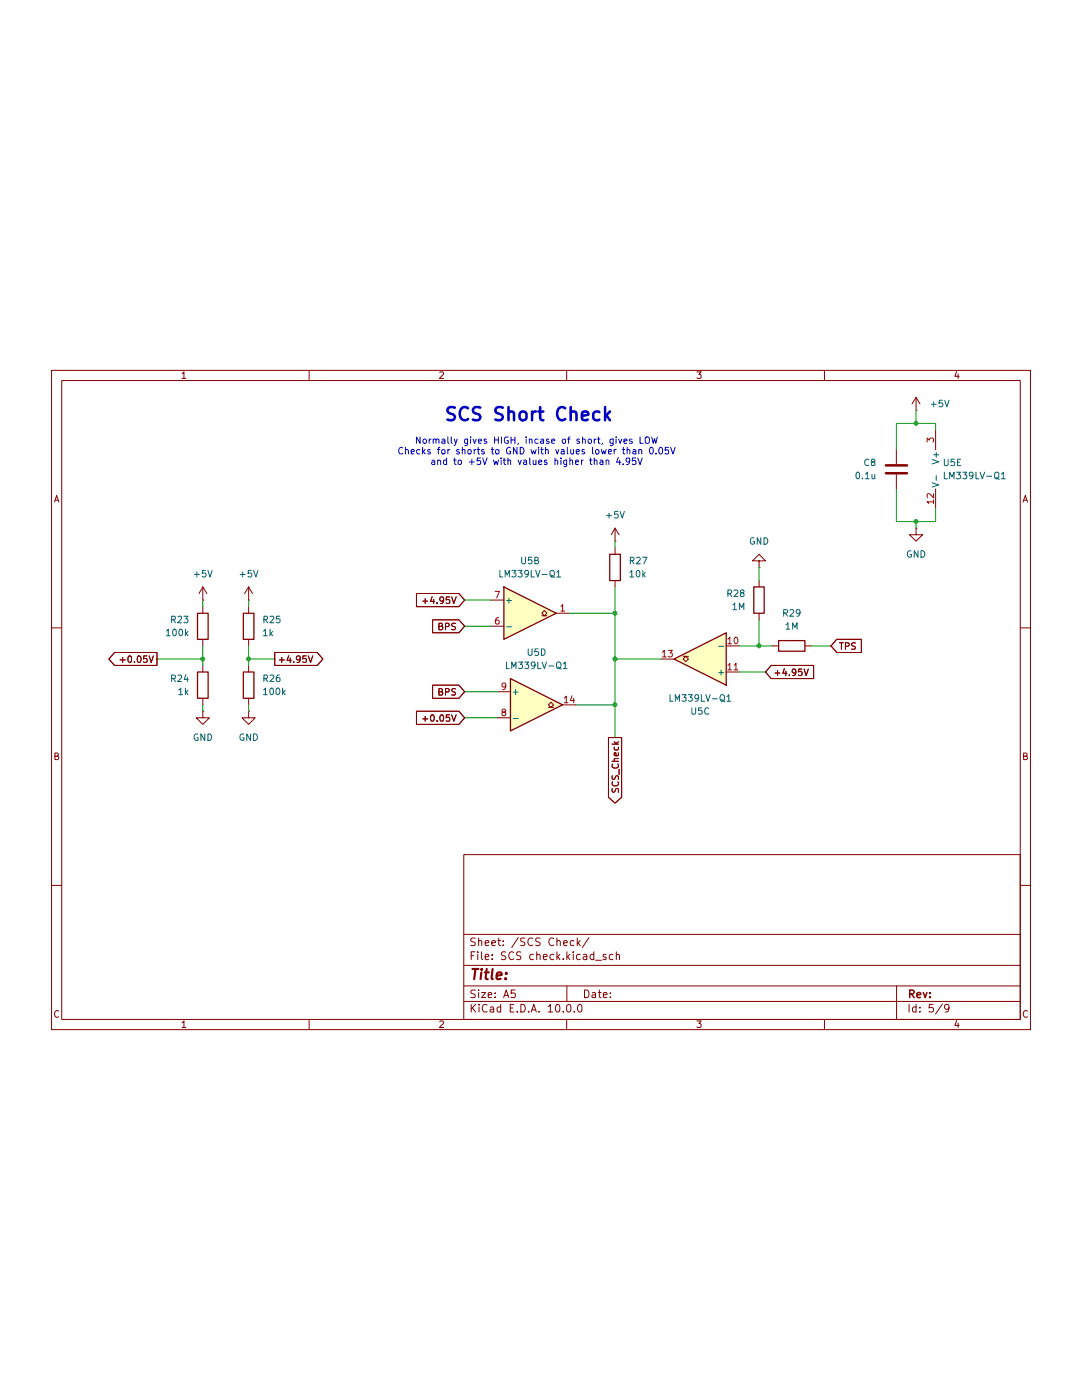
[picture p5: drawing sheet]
(kicad_sch
 (version 20260306)
 (generator "eeschema")
 (generator_version "10.0")
 (paper "A5")
 (lib_symbols
  (symbol "Comparator:LM339"
   (pin_names
    (offset 0.127)) (exclude_from_sim no) (in_bom yes) (on_board yes)
   (in_pos_files yes)
   (duplicate_pin_numbers_are_jumpers no)
   (property "Reference" "U" (at 0 5.08 0) (show_name no) (do_not_autoplace no) (effects (font (size 1.27 1.27)) (justify left)))
   (property "Value" "LM339" (at 0 -5.08 0) (show_name no) (do_not_autoplace no) (effects (font (size 1.27 1.27)) (justify left)))
   (property "Footprint" "" (at -1.27 2.54 0) (show_name no) (do_not_autoplace no) (hide yes) (effects (font (size 1.27 1.27))))
   (property "Datasheet" "https://www.st.com/resource/en/datasheet/lm139.pdf" (at 1.27 5.08 0) (show_name no) (do_not_autoplace no) (hide yes) (effects (font (size 1.27 1.27))))
   (property "Description" "Quad Differential Comparators, SOIC-14/TSSOP-14" (at 0 0 0) (show_name no) (do_not_autoplace no) (hide yes) (effects (font (size 1.27 1.27))))
   (property "ki_locked" "" (at 0 0 0) (show_name no) (do_not_autoplace no) (effects (font (size 1.27 1.27))))
   (symbol "LM339_1_1"
    (polyline (pts (xy -5.08 5.08) (xy 5.08 0) (xy -5.08 -5.08) (xy -5.08 5.08)) (stroke (width 0.254) (type default)) (fill (type background)))
    (polyline (pts (xy 3.302 -0.508) (xy 2.794 -0.508) (xy 3.302 0) (xy 2.794 0.508) (xy 2.286 0) (xy 2.794 -0.508) (xy 2.286 -0.508)) (stroke (width 0.127) (type default)) (fill (type none)))
    (pin open_collector line (at 7.62 0 180) (length 2.54) (name "" (effects (font (size 1.27 1.27)))) (number "2" (effects (font (size 1.27 1.27)))))
    (pin input line (at -7.62 -2.54 0) (length 2.54) (name "-" (effects (font (size 1.27 1.27)))) (number "4" (effects (font (size 1.27 1.27)))))
    (pin input line (at -7.62 2.54 0) (length 2.54) (name "+" (effects (font (size 1.27 1.27)))) (number "5" (effects (font (size 1.27 1.27))))))
   (symbol "LM339_2_1"
    (polyline (pts (xy -5.08 5.08) (xy 5.08 0) (xy -5.08 -5.08) (xy -5.08 5.08)) (stroke (width 0.254) (type default)) (fill (type background)))
    (polyline (pts (xy 3.302 -0.508) (xy 2.794 -0.508) (xy 3.302 0) (xy 2.794 0.508) (xy 2.286 0) (xy 2.794 -0.508) (xy 2.286 -0.508)) (stroke (width 0.127) (type default)) (fill (type none)))
    (pin open_collector line (at 7.62 0 180) (length 2.54) (name "" (effects (font (size 1.27 1.27)))) (number "1" (effects (font (size 1.27 1.27)))))
    (pin input line (at -7.62 -2.54 0) (length 2.54) (name "-" (effects (font (size 1.27 1.27)))) (number "6" (effects (font (size 1.27 1.27)))))
    (pin input line (at -7.62 2.54 0) (length 2.54) (name "+" (effects (font (size 1.27 1.27)))) (number "7" (effects (font (size 1.27 1.27))))))
   (symbol "LM339_3_1"
    (polyline (pts (xy -5.08 5.08) (xy 5.08 0) (xy -5.08 -5.08) (xy -5.08 5.08)) (stroke (width 0.254) (type default)) (fill (type background)))
    (polyline (pts (xy 3.302 -0.508) (xy 2.794 -0.508) (xy 3.302 0) (xy 2.794 0.508) (xy 2.286 0) (xy 2.794 -0.508) (xy 2.286 -0.508)) (stroke (width 0.127) (type default)) (fill (type none)))
    (pin input line (at -7.62 -2.54 0) (length 2.54) (name "-" (effects (font (size 1.27 1.27)))) (number "10" (effects (font (size 1.27 1.27)))))
    (pin input line (at -7.62 2.54 0) (length 2.54) (name "+" (effects (font (size 1.27 1.27)))) (number "11" (effects (font (size 1.27 1.27)))))
    (pin open_collector line (at 7.62 0 180) (length 2.54) (name "" (effects (font (size 1.27 1.27)))) (number "13" (effects (font (size 1.27 1.27))))))
   (symbol "LM339_4_1"
    (polyline (pts (xy -5.08 5.08) (xy 5.08 0) (xy -5.08 -5.08) (xy -5.08 5.08)) (stroke (width 0.254) (type default)) (fill (type background)))
    (polyline (pts (xy 3.302 -0.508) (xy 2.794 -0.508) (xy 3.302 0) (xy 2.794 0.508) (xy 2.286 0) (xy 2.794 -0.508) (xy 2.286 -0.508)) (stroke (width 0.127) (type default)) (fill (type none)))
    (pin input line (at -7.62 -2.54 0) (length 2.54) (name "-" (effects (font (size 1.27 1.27)))) (number "8" (effects (font (size 1.27 1.27)))))
    (pin input line (at -7.62 2.54 0) (length 2.54) (name "+" (effects (font (size 1.27 1.27)))) (number "9" (effects (font (size 1.27 1.27)))))
    (pin open_collector line (at 7.62 0 180) (length 2.54) (name "" (effects (font (size 1.27 1.27)))) (number "14" (effects (font (size 1.27 1.27))))))
   (symbol "LM339_5_1"
    (pin power_in line (at -2.54 7.62 270) (length 3.81) (name "V+" (effects (font (size 1.27 1.27)))) (number "3" (effects (font (size 1.27 1.27)))))
    (pin power_in line (at -2.54 -7.62 90) (length 3.81) (name "V-" (effects (font (size 1.27 1.27)))) (number "12" (effects (font (size 1.27 1.27))))))
   (embedded_fonts no))
  (symbol "Device:C"
   (pin_numbers (hide yes))
   (pin_names
    (offset 0.254)) (exclude_from_sim no) (in_bom yes) (on_board yes)
   (in_pos_files yes)
   (duplicate_pin_numbers_are_jumpers no)
   (property "Reference" "C" (at 0.635 2.54 0) (show_name no) (do_not_autoplace no) (effects (font (size 1.27 1.27)) (justify left)))
   (property "Value" "C" (at 0.635 -2.54 0) (show_name no) (do_not_autoplace no) (effects (font (size 1.27 1.27)) (justify left)))
   (property "Footprint" "" (at 0.9652 -3.81 0) (show_name no) (do_not_autoplace no) (hide yes) (effects (font (size 1.27 1.27))))
   (property "Datasheet" "" (at 0 0 0) (show_name no) (do_not_autoplace no) (hide yes) (effects (font (size 1.27 1.27))))
   (property "Description" "Unpolarized capacitor" (at 0 0 0) (show_name no) (do_not_autoplace no) (hide yes) (effects (font (size 1.27 1.27))))
   (symbol "C_0_1"
    (polyline (pts (xy -2.032 0.762) (xy 2.032 0.762)) (stroke (width 0.508) (type default)) (fill (type none)))
    (polyline (pts (xy -2.032 -0.762) (xy 2.032 -0.762)) (stroke (width 0.508) (type default)) (fill (type none))))
   (symbol "C_1_1"
    (pin passive line (at 0 3.81 270) (length 2.794) (name "" (effects (font (size 1.27 1.27)))) (number "1" (effects (font (size 1.27 1.27)))))
    (pin passive line (at 0 -3.81 90) (length 2.794) (name "" (effects (font (size 1.27 1.27)))) (number "2" (effects (font (size 1.27 1.27))))))
   (embedded_fonts no))
  (symbol "Device:R"
   (pin_numbers (hide yes))
   (pin_names
    (offset 0)) (exclude_from_sim no) (in_bom yes) (on_board yes)
   (in_pos_files yes)
   (duplicate_pin_numbers_are_jumpers no)
   (property "Reference" "R" (at 2.032 0 90) (show_name no) (do_not_autoplace no) (effects (font (size 1.27 1.27))))
   (property "Value" "R" (at 0 0 90) (show_name no) (do_not_autoplace no) (effects (font (size 1.27 1.27))))
   (property "Footprint" "" (at -1.778 0 90) (show_name no) (do_not_autoplace no) (hide yes) (effects (font (size 1.27 1.27))))
   (property "Datasheet" "" (at 0 0 0) (show_name no) (do_not_autoplace no) (hide yes) (effects (font (size 1.27 1.27))))
   (property "Description" "Resistor" (at 0 0 0) (show_name no) (do_not_autoplace no) (hide yes) (effects (font (size 1.27 1.27))))
   (symbol "R_0_1"
    (rectangle (start -1.016 -2.54) (end 1.016 2.54) (stroke (width 0.254) (type default)) (fill (type none))))
   (symbol "R_1_1"
    (pin passive line (at 0 3.81 270) (length 1.27) (name "" (effects (font (size 1.27 1.27)))) (number "1" (effects (font (size 1.27 1.27)))))
    (pin passive line (at 0 -3.81 90) (length 1.27) (name "" (effects (font (size 1.27 1.27)))) (number "2" (effects (font (size 1.27 1.27))))))
   (embedded_fonts no))
  (symbol "power:+5V"
   (power global)
   (pin_numbers (hide yes))
   (pin_names
    (offset 0) (hide yes)) (exclude_from_sim no) (in_bom yes) (on_board yes)
   (in_pos_files yes)
   (duplicate_pin_numbers_are_jumpers no)
   (property "Reference" "#PWR" (at 0 -3.81 0) (show_name no) (do_not_autoplace no) (hide yes) (effects (font (size 1.27 1.27))))
   (property "Value" "+5V" (at 0 3.556 0) (show_name no) (do_not_autoplace no) (effects (font (size 1.27 1.27))))
   (property "Footprint" "" (at 0 0 0) (show_name no) (do_not_autoplace no) (hide yes) (effects (font (size 1.27 1.27))))
   (property "Datasheet" "" (at 0 0 0) (show_name no) (do_not_autoplace no) (hide yes) (effects (font (size 1.27 1.27))))
   (property "Description" "Power symbol creates a global label with name \"+5V\"" (at 0 0 0) (show_name no) (do_not_autoplace no) (hide yes) (effects (font (size 1.27 1.27))))
   (symbol "+5V_0_1"
    (polyline (pts (xy -0.762 1.27) (xy 0 2.54)) (stroke (width 0) (type default)) (fill (type none)))
    (polyline (pts (xy 0 2.54) (xy 0.762 1.27)) (stroke (width 0) (type default)) (fill (type none)))
    (polyline (pts (xy 0 0) (xy 0 2.54)) (stroke (width 0) (type default)) (fill (type none))))
   (symbol "+5V_1_1"
    (pin power_in line (at 0 0 90) (length 0) (name "" (effects (font (size 1.27 1.27)))) (number "1" (effects (font (size 1.27 1.27))))))
   (embedded_fonts no))
  (symbol "power:GND"
   (power global)
   (pin_numbers (hide yes))
   (pin_names
    (offset 0) (hide yes)) (exclude_from_sim no) (in_bom yes) (on_board yes)
   (in_pos_files yes)
   (duplicate_pin_numbers_are_jumpers no)
   (property "Reference" "#PWR" (at 0 -6.35 0) (show_name no) (do_not_autoplace no) (hide yes) (effects (font (size 1.27 1.27))))
   (property "Value" "GND" (at 0 -3.81 0) (show_name no) (do_not_autoplace no) (effects (font (size 1.27 1.27))))
   (property "Footprint" "" (at 0 0 0) (show_name no) (do_not_autoplace no) (hide yes) (effects (font (size 1.27 1.27))))
   (property "Datasheet" "" (at 0 0 0) (show_name no) (do_not_autoplace no) (hide yes) (effects (font (size 1.27 1.27))))
   (property "Description" "Power symbol creates a global label with name \"GND\" , ground" (at 0 0 0) (show_name no) (do_not_autoplace no) (hide yes) (effects (font (size 1.27 1.27))))
   (symbol "GND_0_1"
    (polyline (pts (xy 0 0) (xy 0 -1.27) (xy 1.27 -1.27) (xy 0 -2.54) (xy -1.27 -1.27) (xy 0 -1.27)) (stroke (width 0) (type default)) (fill (type none))))
   (symbol "GND_1_1"
    (pin power_in line (at 0 0 270) (length 0) (name "" (effects (font (size 1.27 1.27)))) (number "1" (effects (font (size 1.27 1.27))))))
   (embedded_fonts no)))
 (text "SCS Short Check"
  (exclude_from_sim no)
  (at 102.616 18.796 0)
  (effects (font (size 2.54 2.54) (thickness 0.508)
    (bold yes))))
 (text "Normally gives HIGH, incase of short, gives LOW\nChecks for shorts to GND with values lower than 0.05V\nand to +5V with values higher than 4.95V\n"
  (exclude_from_sim no)
  (at 104.14 25.908 0)
  (effects (font (size 1.27 1.27))))
 (junction
  (at 177.8 20.32)
  (diameter 0)
  (color 0 0 0 0))
 (junction
  (at 147.32 63.5)
  (diameter 0)
  (color 0 0 0 0))
 (junction
  (at 119.38 57.15)
  (diameter 0)
  (color 0 0 0 0))
 (junction
  (at 119.38 74.93)
  (diameter 0)
  (color 0 0 0 0))
 (junction
  (at 48.26 66.04)
  (diameter 0)
  (color 0 0 0 0))
 (junction
  (at 39.37 66.04)
  (diameter 0)
  (color 0 0 0 0))
 (junction
  (at 119.38 66.04)
  (diameter 0)
  (color 0 0 0 0))
 (junction
  (at 177.8 39.37)
  (diameter 0)
  (color 0 0 0 0))
 (wire
  (pts (xy 39.37 74.93) (xy 39.37 76.2))
  (stroke (width 0) (type default)))
 (wire
  (pts (xy 90.17 59.69) (xy 95.25 59.69))
  (stroke (width 0) (type default)))
 (wire
  (pts (xy 30.48 66.04) (xy 39.37 66.04))
  (stroke (width 0) (type default)))
 (wire
  (pts (xy 177.8 39.37) (xy 173.99 39.37))
  (stroke (width 0) (type default)))
 (wire
  (pts (xy 173.99 33.02) (xy 173.99 39.37))
  (stroke (width 0) (type default)))
 (wire
  (pts (xy 48.26 66.04) (xy 48.26 67.31))
  (stroke (width 0) (type default)))
 (wire
  (pts (xy 90.17 72.39) (xy 96.52 72.39))
  (stroke (width 0) (type default)))
 (wire
  (pts (xy 147.32 48.26) (xy 147.32 50.8))
  (stroke (width 0) (type default)))
 (wire
  (pts (xy 157.48 63.5) (xy 161.29 63.5))
  (stroke (width 0) (type default)))
 (wire
  (pts (xy 119.38 52.07) (xy 119.38 57.15))
  (stroke (width 0) (type default)))
 (wire
  (pts (xy 48.26 74.93) (xy 48.26 76.2))
  (stroke (width 0) (type default)))
 (wire
  (pts (xy 181.61 21.59) (xy 181.61 20.32))
  (stroke (width 0) (type default)))
 (wire
  (pts (xy 119.38 43.18) (xy 119.38 44.45))
  (stroke (width 0) (type default)))
 (wire
  (pts (xy 181.61 36.83) (xy 181.61 39.37))
  (stroke (width 0) (type default)))
 (wire
  (pts (xy 39.37 54.61) (xy 39.37 55.88))
  (stroke (width 0) (type default)))
 (wire
  (pts (xy 119.38 66.04) (xy 119.38 74.93))
  (stroke (width 0) (type default)))
 (wire
  (pts (xy 177.8 17.78) (xy 177.8 20.32))
  (stroke (width 0) (type default)))
 (wire
  (pts (xy 39.37 63.5) (xy 39.37 66.04))
  (stroke (width 0) (type default)))
 (wire
  (pts (xy 173.99 20.32) (xy 173.99 25.4))
  (stroke (width 0) (type default)))
 (wire
  (pts (xy 111.76 74.93) (xy 119.38 74.93))
  (stroke (width 0) (type default)))
 (wire
  (pts (xy 48.26 63.5) (xy 48.26 66.04))
  (stroke (width 0) (type default)))
 (wire
  (pts (xy 181.61 20.32) (xy 177.8 20.32))
  (stroke (width 0) (type default)))
 (wire
  (pts (xy 181.61 39.37) (xy 177.8 39.37))
  (stroke (width 0) (type default)))
 (wire
  (pts (xy 90.17 77.47) (xy 96.52 77.47))
  (stroke (width 0) (type default)))
 (wire
  (pts (xy 119.38 74.93) (xy 119.38 81.28))
  (stroke (width 0) (type default)))
 (wire
  (pts (xy 147.32 63.5) (xy 149.86 63.5))
  (stroke (width 0) (type default)))
 (wire
  (pts (xy 148.59 68.58) (xy 143.51 68.58))
  (stroke (width 0) (type default)))
 (wire
  (pts (xy 48.26 54.61) (xy 48.26 55.88))
  (stroke (width 0) (type default)))
 (wire
  (pts (xy 110.49 57.15) (xy 119.38 57.15))
  (stroke (width 0) (type default)))
 (wire
  (pts (xy 90.17 54.61) (xy 95.25 54.61))
  (stroke (width 0) (type default)))
 (wire
  (pts (xy 128.27 66.04) (xy 119.38 66.04))
  (stroke (width 0) (type default)))
 (wire
  (pts (xy 143.51 63.5) (xy 147.32 63.5))
  (stroke (width 0) (type default)))
 (wire
  (pts (xy 173.99 20.32) (xy 177.8 20.32))
  (stroke (width 0) (type default)))
 (wire
  (pts (xy 39.37 66.04) (xy 39.37 67.31))
  (stroke (width 0) (type default)))
 (wire
  (pts (xy 177.8 39.37) (xy 177.8 40.64))
  (stroke (width 0) (type default)))
 (wire
  (pts (xy 48.26 66.04) (xy 53.34 66.04))
  (stroke (width 0) (type default)))
 (wire
  (pts (xy 147.32 58.42) (xy 147.32 63.5))
  (stroke (width 0) (type default)))
 (wire
  (pts (xy 119.38 57.15) (xy 119.38 66.04))
  (stroke (width 0) (type default)))
 (global_label "BPS"
  (shape input)
  (at 90.17 72.39 180)
  (fields_autoplaced yes)
  (effects (font (size 1.27 1.27)) (justify right))
  (property "Intersheetrefs" "${INTERSHEET_REFS}" (at 83.4353 72.39 0) (hide yes) (show_name no) (do_not_autoplace no) (effects (font (size 1.27 1.27)) (justify right))))
 (global_label "+0.05V"
  (shape input)
  (at 90.17 77.47 180)
  (fields_autoplaced yes)
  (effects (font (size 1.27 1.27)) (justify right))
  (property "Intersheetrefs" "${INTERSHEET_REFS}" (at 80.2905 77.47 0) (hide yes) (show_name no) (do_not_autoplace no) (effects (font (size 1.27 1.27)) (justify right))))
 (global_label "TPS"
  (shape input)
  (at 161.29 63.5 0)
  (fields_autoplaced yes)
  (effects (font (size 1.27 1.27)) (justify left))
  (property "Intersheetrefs" "${INTERSHEET_REFS}" (at 167.7223 63.5 0) (hide yes) (show_name no) (do_not_autoplace no) (effects (font (size 1.27 1.27)) (justify left))))
 (global_label "+4.95V"
  (shape input)
  (at 148.59 68.58 0)
  (fields_autoplaced yes)
  (effects (font (size 1.27 1.27)) (justify left))
  (property "Intersheetrefs" "${INTERSHEET_REFS}" (at 158.4695 68.58 0) (hide yes) (show_name no) (do_not_autoplace no) (effects (font (size 1.27 1.27)) (justify left))))
 (global_label "+0.05V"
  (shape output)
  (at 30.48 66.04 180)
  (fields_autoplaced yes)
  (effects (font (size 1.27 1.27)) (justify right))
  (property "Intersheetrefs" "${INTERSHEET_REFS}" (at 20.6005 66.04 0) (hide yes) (show_name no) (do_not_autoplace no) (effects (font (size 1.27 1.27)) (justify right))))
 (global_label "SCS_Check"
  (shape output)
  (at 119.38 81.28 270)
  (fields_autoplaced yes)
  (effects (font (size 1.27 1.27)) (justify right))
  (property "Intersheetrefs" "${INTERSHEET_REFS}" (at 119.38 94.5461 90) (hide yes) (show_name no) (do_not_autoplace no) (effects (font (size 1.27 1.27)) (justify right))))
 (global_label "+4.95V"
  (shape input)
  (at 90.17 54.61 180)
  (fields_autoplaced yes)
  (effects (font (size 1.27 1.27)) (justify right))
  (property "Intersheetrefs" "${INTERSHEET_REFS}" (at 80.2905 54.61 0) (hide yes) (show_name no) (do_not_autoplace no) (effects (font (size 1.27 1.27)) (justify right))))
 (global_label "+4.95V"
  (shape output)
  (at 53.34 66.04 0)
  (fields_autoplaced yes)
  (effects (font (size 1.27 1.27)) (justify left))
  (property "Intersheetrefs" "${INTERSHEET_REFS}" (at 63.2195 66.04 0) (hide yes) (show_name no) (do_not_autoplace no) (effects (font (size 1.27 1.27)) (justify left))))
 (global_label "BPS"
  (shape input)
  (at 90.17 59.69 180)
  (fields_autoplaced yes)
  (effects (font (size 1.27 1.27)) (justify right))
  (property "Intersheetrefs" "${INTERSHEET_REFS}" (at 83.4353 59.69 0) (hide yes) (show_name no) (do_not_autoplace no) (effects (font (size 1.27 1.27)) (justify right))))
 (symbol
  (lib_id "power:+5V")
  (at 177.8 17.78 0)
  (unit 1)
  (body_style 1)
  (exclude_from_sim no)
  (in_bom yes)
  (on_board yes)
  (in_pos_files yes)
  (dnp no)
  (fields_autoplaced yes)
  (property "Reference" "#PWR057" (at 177.8 21.59 0) (hide yes) (show_name no) (do_not_autoplace no) (effects (font (size 1.27 1.27))))
  (property "Value" "+5V" (at 180.34 16.5099 0) (show_name no) (do_not_autoplace no) (effects (font (size 1.27 1.27)) (justify left)))
  (property "Footprint" "" (at 177.8 17.78 0) (hide yes) (show_name no) (do_not_autoplace no) (effects (font (size 1.27 1.27))))
  (property "Datasheet" "" (at 177.8 17.78 0) (hide yes) (show_name no) (do_not_autoplace no) (effects (font (size 1.27 1.27))))
  (property "Description" "Power symbol creates a global label with name \"+5V\"" (at 177.8 17.78 0) (hide yes) (show_name no) (do_not_autoplace no) (effects (font (size 1.27 1.27))))
  (pin "1"))
 (symbol
  (lib_id "Device:R")
  (at 147.32 54.61 0)
  (mirror y)
  (unit 1)
  (body_style 1)
  (exclude_from_sim no)
  (in_bom yes)
  (on_board yes)
  (in_pos_files yes)
  (dnp no)
  (fields_autoplaced yes)
  (property "Reference" "R28" (at 144.78 53.3399 0) (show_name no) (do_not_autoplace no) (effects (font (size 1.27 1.27)) (justify left)))
  (property "Value" "1M" (at 144.78 55.8799 0) (show_name no) (do_not_autoplace no) (effects (font (size 1.27 1.27)) (justify left)))
  (property "Footprint" "Resistor_SMD:R_0805_2012Metric_Pad1.20x1.40mm_HandSolder" (at 149.098 54.61 90) (hide yes) (show_name no) (do_not_autoplace no) (effects (font (size 1.27 1.27))))
  (property "Datasheet" "" (at 147.32 54.61 0) (hide yes) (show_name no) (do_not_autoplace no) (effects (font (size 1.27 1.27))))
  (property "Description" "Resistor" (at 147.32 54.61 0) (hide yes) (show_name no) (do_not_autoplace no) (effects (font (size 1.27 1.27))))
  (property "Sim.Type" "" (at 147.32 54.61 0) (hide yes) (show_name no) (do_not_autoplace no) (effects (font (size 1.27 1.27))))
  (pin "2")
  (pin "1"))
 (symbol
  (lib_id "power:GND")
  (at 147.32 48.26 180)
  (unit 1)
  (body_style 1)
  (exclude_from_sim no)
  (in_bom yes)
  (on_board yes)
  (in_pos_files yes)
  (dnp no)
  (fields_autoplaced yes)
  (property "Reference" "#PWR056" (at 147.32 41.91 0) (hide yes) (show_name no) (do_not_autoplace no) (effects (font (size 1.27 1.27))))
  (property "Value" "GND" (at 147.32 43.18 0) (show_name no) (do_not_autoplace no) (effects (font (size 1.27 1.27))))
  (property "Footprint" "" (at 147.32 48.26 0) (hide yes) (show_name no) (do_not_autoplace no) (effects (font (size 1.27 1.27))))
  (property "Datasheet" "" (at 147.32 48.26 0) (hide yes) (show_name no) (do_not_autoplace no) (effects (font (size 1.27 1.27))))
  (property "Description" "Power symbol creates a global label with name \"GND\" , ground" (at 147.32 48.26 0) (hide yes) (show_name no) (do_not_autoplace no) (effects (font (size 1.27 1.27))))
  (pin "1"))
 (symbol
  (lib_id "power:+5V")
  (at 119.38 43.18 0)
  (unit 1)
  (body_style 1)
  (exclude_from_sim no)
  (in_bom yes)
  (on_board yes)
  (in_pos_files yes)
  (dnp no)
  (fields_autoplaced yes)
  (property "Reference" "#PWR055" (at 119.38 46.99 0) (hide yes) (show_name no) (do_not_autoplace no) (effects (font (size 1.27 1.27))))
  (property "Value" "+5V" (at 119.38 38.1 0) (show_name no) (do_not_autoplace no) (effects (font (size 1.27 1.27))))
  (property "Footprint" "" (at 119.38 43.18 0) (hide yes) (show_name no) (do_not_autoplace no) (effects (font (size 1.27 1.27))))
  (property "Datasheet" "" (at 119.38 43.18 0) (hide yes) (show_name no) (do_not_autoplace no) (effects (font (size 1.27 1.27))))
  (property "Description" "Power symbol creates a global label with name \"+5V\"" (at 119.38 43.18 0) (hide yes) (show_name no) (do_not_autoplace no) (effects (font (size 1.27 1.27))))
  (pin "1"))
 (symbol
  (lib_id "Comparator:LM339")
  (at 135.89 66.04 180)
  (unit 3)
  (body_style 1)
  (exclude_from_sim no)
  (in_bom yes)
  (on_board yes)
  (in_pos_files yes)
  (dnp no)
  (fields_autoplaced yes)
  (property "Reference" "U5" (at 135.89 76.2 0) (show_name no) (do_not_autoplace no) (effects (font (size 1.27 1.27))))
  (property "Value" "LM339LV-Q1" (at 135.89 73.66 0) (show_name no) (do_not_autoplace no) (effects (font (size 1.27 1.27))))
  (property "Footprint" "SN74HCS14-Q1:SOIC_S14DR_TEX" (at 137.16 68.58 0) (hide yes) (show_name no) (do_not_autoplace no) (effects (font (size 1.27 1.27))))
  (property "Datasheet" "https://www.st.com/resource/en/datasheet/lm139.pdf" (at 134.62 71.12 0) (hide yes) (show_name no) (do_not_autoplace no) (effects (font (size 1.27 1.27))))
  (property "Description" "Quad Differential Comparators, SOIC-14/TSSOP-14" (at 135.89 66.04 0) (hide yes) (show_name no) (do_not_autoplace no) (effects (font (size 1.27 1.27))))
  (property "Sim.Type" "" (at 135.89 66.04 0) (hide yes) (show_name no) (do_not_autoplace no) (effects (font (size 1.27 1.27))))
  (pin "4")
  (pin "3")
  (pin "12")
  (pin "8")
  (pin "1")
  (pin "6")
  (pin "9")
  (pin "11")
  (pin "5")
  (pin "2")
  (pin "7")
  (pin "10")
  (pin "13")
  (pin "14"))
 (symbol
  (lib_id "Device:R")
  (at 48.26 59.69 0)
  (unit 1)
  (body_style 1)
  (exclude_from_sim no)
  (in_bom yes)
  (on_board yes)
  (in_pos_files yes)
  (dnp no)
  (fields_autoplaced yes)
  (property "Reference" "R25" (at 50.8 58.4199 0) (show_name no) (do_not_autoplace no) (effects (font (size 1.27 1.27)) (justify left)))
  (property "Value" "1k" (at 50.8 60.9599 0) (show_name no) (do_not_autoplace no) (effects (font (size 1.27 1.27)) (justify left)))
  (property "Footprint" "Resistor_SMD:R_0805_2012Metric_Pad1.20x1.40mm_HandSolder" (at 46.482 59.69 90) (hide yes) (show_name no) (do_not_autoplace no) (effects (font (size 1.27 1.27))))
  (property "Datasheet" "" (at 48.26 59.69 0) (hide yes) (show_name no) (do_not_autoplace no) (effects (font (size 1.27 1.27))))
  (property "Description" "Resistor" (at 48.26 59.69 0) (hide yes) (show_name no) (do_not_autoplace no) (effects (font (size 1.27 1.27))))
  (property "Sim.Type" "" (at 48.26 59.69 0) (hide yes) (show_name no) (do_not_autoplace no) (effects (font (size 1.27 1.27))))
  (pin "1")
  (pin "2"))
 (symbol
  (lib_id "Device:R")
  (at 48.26 71.12 0)
  (unit 1)
  (body_style 1)
  (exclude_from_sim no)
  (in_bom yes)
  (on_board yes)
  (in_pos_files yes)
  (dnp no)
  (fields_autoplaced yes)
  (property "Reference" "R26" (at 50.8 69.8499 0) (show_name no) (do_not_autoplace no) (effects (font (size 1.27 1.27)) (justify left)))
  (property "Value" "100k" (at 50.8 72.3899 0) (show_name no) (do_not_autoplace no) (effects (font (size 1.27 1.27)) (justify left)))
  (property "Footprint" "Resistor_SMD:R_0805_2012Metric_Pad1.20x1.40mm_HandSolder" (at 46.482 71.12 90) (hide yes) (show_name no) (do_not_autoplace no) (effects (font (size 1.27 1.27))))
  (property "Datasheet" "" (at 48.26 71.12 0) (hide yes) (show_name no) (do_not_autoplace no) (effects (font (size 1.27 1.27))))
  (property "Description" "Resistor" (at 48.26 71.12 0) (hide yes) (show_name no) (do_not_autoplace no) (effects (font (size 1.27 1.27))))
  (property "Sim.Type" "" (at 48.26 71.12 0) (hide yes) (show_name no) (do_not_autoplace no) (effects (font (size 1.27 1.27))))
  (pin "1")
  (pin "2"))
 (symbol
  (lib_id "Comparator:LM339")
  (at 184.15 29.21 0)
  (unit 5)
  (body_style 1)
  (exclude_from_sim no)
  (in_bom yes)
  (on_board yes)
  (in_pos_files yes)
  (dnp no)
  (fields_autoplaced yes)
  (property "Reference" "U5" (at 182.88 27.9399 0) (show_name no) (do_not_autoplace no) (effects (font (size 1.27 1.27)) (justify left)))
  (property "Value" "LM339LV-Q1" (at 182.88 30.4799 0) (show_name no) (do_not_autoplace no) (effects (font (size 1.27 1.27)) (justify left)))
  (property "Footprint" "SN74HCS14-Q1:SOIC_S14DR_TEX" (at 182.88 26.67 0) (hide yes) (show_name no) (do_not_autoplace no) (effects (font (size 1.27 1.27))))
  (property "Datasheet" "https://www.st.com/resource/en/datasheet/lm139.pdf" (at 185.42 24.13 0) (hide yes) (show_name no) (do_not_autoplace no) (effects (font (size 1.27 1.27))))
  (property "Description" "Quad Differential Comparators, SOIC-14/TSSOP-14" (at 184.15 29.21 0) (hide yes) (show_name no) (do_not_autoplace no) (effects (font (size 1.27 1.27))))
  (property "Sim.Type" "" (at 184.15 29.21 0) (hide yes) (show_name no) (do_not_autoplace no) (effects (font (size 1.27 1.27))))
  (pin "4")
  (pin "3")
  (pin "12")
  (pin "8")
  (pin "1")
  (pin "6")
  (pin "9")
  (pin "11")
  (pin "5")
  (pin "2")
  (pin "7")
  (pin "10")
  (pin "13")
  (pin "14"))
 (symbol
  (lib_id "Comparator:LM339")
  (at 104.14 74.93 0)
  (unit 4)
  (body_style 1)
  (exclude_from_sim no)
  (in_bom yes)
  (on_board yes)
  (in_pos_files yes)
  (dnp no)
  (fields_autoplaced yes)
  (property "Reference" "U5" (at 104.14 64.77 0) (show_name no) (do_not_autoplace no) (effects (font (size 1.27 1.27))))
  (property "Value" "LM339LV-Q1" (at 104.14 67.31 0) (show_name no) (do_not_autoplace no) (effects (font (size 1.27 1.27))))
  (property "Footprint" "SN74HCS14-Q1:SOIC_S14DR_TEX" (at 102.87 72.39 0) (hide yes) (show_name no) (do_not_autoplace no) (effects (font (size 1.27 1.27))))
  (property "Datasheet" "https://www.st.com/resource/en/datasheet/lm139.pdf" (at 105.41 69.85 0) (hide yes) (show_name no) (do_not_autoplace no) (effects (font (size 1.27 1.27))))
  (property "Description" "Quad Differential Comparators, SOIC-14/TSSOP-14" (at 104.14 74.93 0) (hide yes) (show_name no) (do_not_autoplace no) (effects (font (size 1.27 1.27))))
  (property "Sim.Type" "" (at 104.14 74.93 0) (hide yes) (show_name no) (do_not_autoplace no) (effects (font (size 1.27 1.27))))
  (pin "4")
  (pin "3")
  (pin "12")
  (pin "8")
  (pin "1")
  (pin "6")
  (pin "9")
  (pin "11")
  (pin "5")
  (pin "2")
  (pin "7")
  (pin "10")
  (pin "13")
  (pin "14"))
 (symbol
  (lib_id "power:GND")
  (at 48.26 76.2 0)
  (unit 1)
  (body_style 1)
  (exclude_from_sim no)
  (in_bom yes)
  (on_board yes)
  (in_pos_files yes)
  (dnp no)
  (fields_autoplaced yes)
  (property "Reference" "#PWR054" (at 48.26 82.55 0) (hide yes) (show_name no) (do_not_autoplace no) (effects (font (size 1.27 1.27))))
  (property "Value" "GND" (at 48.26 81.28 0) (show_name no) (do_not_autoplace no) (effects (font (size 1.27 1.27))))
  (property "Footprint" "" (at 48.26 76.2 0) (hide yes) (show_name no) (do_not_autoplace no) (effects (font (size 1.27 1.27))))
  (property "Datasheet" "" (at 48.26 76.2 0) (hide yes) (show_name no) (do_not_autoplace no) (effects (font (size 1.27 1.27))))
  (property "Description" "Power symbol creates a global label with name \"GND\" , ground" (at 48.26 76.2 0) (hide yes) (show_name no) (do_not_autoplace no) (effects (font (size 1.27 1.27))))
  (pin "1"))
 (symbol
  (lib_id "Device:R")
  (at 119.38 48.26 180)
  (unit 1)
  (body_style 1)
  (exclude_from_sim no)
  (in_bom yes)
  (on_board yes)
  (in_pos_files yes)
  (dnp no)
  (fields_autoplaced yes)
  (property "Reference" "R27" (at 121.92 46.9899 0) (show_name no) (do_not_autoplace no) (effects (font (size 1.27 1.27)) (justify right)))
  (property "Value" "10k" (at 121.92 49.5299 0) (show_name no) (do_not_autoplace no) (effects (font (size 1.27 1.27)) (justify right)))
  (property "Footprint" "Resistor_SMD:R_0805_2012Metric_Pad1.20x1.40mm_HandSolder" (at 121.158 48.26 90) (hide yes) (show_name no) (do_not_autoplace no) (effects (font (size 1.27 1.27))))
  (property "Datasheet" "" (at 119.38 48.26 0) (hide yes) (show_name no) (do_not_autoplace no) (effects (font (size 1.27 1.27))))
  (property "Description" "Resistor" (at 119.38 48.26 0) (hide yes) (show_name no) (do_not_autoplace no) (effects (font (size 1.27 1.27))))
  (property "Sim.Type" "" (at 119.38 48.26 0) (hide yes) (show_name no) (do_not_autoplace no) (effects (font (size 1.27 1.27))))
  (pin "1")
  (pin "2"))
 (symbol
  (lib_id "power:+5V")
  (at 48.26 54.61 0)
  (unit 1)
  (body_style 1)
  (exclude_from_sim no)
  (in_bom yes)
  (on_board yes)
  (in_pos_files yes)
  (dnp no)
  (fields_autoplaced yes)
  (property "Reference" "#PWR053" (at 48.26 58.42 0) (hide yes) (show_name no) (do_not_autoplace no) (effects (font (size 1.27 1.27))))
  (property "Value" "+5V" (at 48.26 49.53 0) (show_name no) (do_not_autoplace no) (effects (font (size 1.27 1.27))))
  (property "Footprint" "" (at 48.26 54.61 0) (hide yes) (show_name no) (do_not_autoplace no) (effects (font (size 1.27 1.27))))
  (property "Datasheet" "" (at 48.26 54.61 0) (hide yes) (show_name no) (do_not_autoplace no) (effects (font (size 1.27 1.27))))
  (property "Description" "Power symbol creates a global label with name \"+5V\"" (at 48.26 54.61 0) (hide yes) (show_name no) (do_not_autoplace no) (effects (font (size 1.27 1.27))))
  (pin "1"))
 (symbol
  (lib_id "Device:C")
  (at 173.99 29.21 0)
  (mirror y)
  (unit 1)
  (body_style 1)
  (exclude_from_sim no)
  (in_bom yes)
  (on_board yes)
  (in_pos_files yes)
  (dnp no)
  (property "Reference" "C8" (at 170.18 27.9399 0) (show_name no) (do_not_autoplace no) (effects (font (size 1.27 1.27)) (justify left)))
  (property "Value" "0.1u" (at 170.18 30.4799 0) (show_name no) (do_not_autoplace no) (effects (font (size 1.27 1.27)) (justify left)))
  (property "Footprint" "Capacitor_SMD:C_0805_2012Metric_Pad1.18x1.45mm_HandSolder" (at 173.0248 33.02 0) (hide yes) (show_name no) (do_not_autoplace no) (effects (font (size 1.27 1.27))))
  (property "Datasheet" "" (at 173.99 29.21 0) (hide yes) (show_name no) (do_not_autoplace no) (effects (font (size 1.27 1.27))))
  (property "Description" "Unpolarized capacitor" (at 173.99 29.21 0) (hide yes) (show_name no) (do_not_autoplace no) (effects (font (size 1.27 1.27))))
  (property "Sim.Type" "" (at 173.99 29.21 0) (hide yes) (show_name no) (do_not_autoplace no) (effects (font (size 1.27 1.27))))
  (pin "2")
  (pin "1"))
 (symbol
  (lib_id "Device:R")
  (at 153.67 63.5 90)
  (unit 1)
  (body_style 1)
  (exclude_from_sim no)
  (in_bom yes)
  (on_board yes)
  (in_pos_files yes)
  (dnp no)
  (fields_autoplaced yes)
  (property "Reference" "R29" (at 153.67 57.15 90) (show_name no) (do_not_autoplace no) (effects (font (size 1.27 1.27))))
  (property "Value" "1M" (at 153.67 59.69 90) (show_name no) (do_not_autoplace no) (effects (font (size 1.27 1.27))))
  (property "Footprint" "Resistor_SMD:R_0805_2012Metric_Pad1.20x1.40mm_HandSolder" (at 153.67 65.278 90) (hide yes) (show_name no) (do_not_autoplace no) (effects (font (size 1.27 1.27))))
  (property "Datasheet" "" (at 153.67 63.5 0) (hide yes) (show_name no) (do_not_autoplace no) (effects (font (size 1.27 1.27))))
  (property "Description" "Resistor" (at 153.67 63.5 0) (hide yes) (show_name no) (do_not_autoplace no) (effects (font (size 1.27 1.27))))
  (property "Sim.Type" "" (at 153.67 63.5 90) (hide yes) (show_name no) (do_not_autoplace no) (effects (font (size 1.27 1.27))))
  (pin "2")
  (pin "1"))
 (symbol
  (lib_id "Device:R")
  (at 39.37 59.69 0)
  (mirror y)
  (unit 1)
  (body_style 1)
  (exclude_from_sim no)
  (in_bom yes)
  (on_board yes)
  (in_pos_files yes)
  (dnp no)
  (fields_autoplaced yes)
  (property "Reference" "R23" (at 36.83 58.4199 0) (show_name no) (do_not_autoplace no) (effects (font (size 1.27 1.27)) (justify left)))
  (property "Value" "100k" (at 36.83 60.9599 0) (show_name no) (do_not_autoplace no) (effects (font (size 1.27 1.27)) (justify left)))
  (property "Footprint" "Resistor_SMD:R_0805_2012Metric_Pad1.20x1.40mm_HandSolder" (at 41.148 59.69 90) (hide yes) (show_name no) (do_not_autoplace no) (effects (font (size 1.27 1.27))))
  (property "Datasheet" "" (at 39.37 59.69 0) (hide yes) (show_name no) (do_not_autoplace no) (effects (font (size 1.27 1.27))))
  (property "Description" "Resistor" (at 39.37 59.69 0) (hide yes) (show_name no) (do_not_autoplace no) (effects (font (size 1.27 1.27))))
  (property "Sim.Type" "" (at 39.37 59.69 0) (hide yes) (show_name no) (do_not_autoplace no) (effects (font (size 1.27 1.27))))
  (pin "1")
  (pin "2"))
 (symbol
  (lib_id "power:+5V")
  (at 39.37 54.61 0)
  (mirror y)
  (unit 1)
  (body_style 1)
  (exclude_from_sim no)
  (in_bom yes)
  (on_board yes)
  (in_pos_files yes)
  (dnp no)
  (fields_autoplaced yes)
  (property "Reference" "#PWR051" (at 39.37 58.42 0) (hide yes) (show_name no) (do_not_autoplace no) (effects (font (size 1.27 1.27))))
  (property "Value" "+5V" (at 39.37 49.53 0) (show_name no) (do_not_autoplace no) (effects (font (size 1.27 1.27))))
  (property "Footprint" "" (at 39.37 54.61 0) (hide yes) (show_name no) (do_not_autoplace no) (effects (font (size 1.27 1.27))))
  (property "Datasheet" "" (at 39.37 54.61 0) (hide yes) (show_name no) (do_not_autoplace no) (effects (font (size 1.27 1.27))))
  (property "Description" "Power symbol creates a global label with name \"+5V\"" (at 39.37 54.61 0) (hide yes) (show_name no) (do_not_autoplace no) (effects (font (size 1.27 1.27))))
  (pin "1"))
 (symbol
  (lib_id "power:GND")
  (at 39.37 76.2 0)
  (mirror y)
  (unit 1)
  (body_style 1)
  (exclude_from_sim no)
  (in_bom yes)
  (on_board yes)
  (in_pos_files yes)
  (dnp no)
  (fields_autoplaced yes)
  (property "Reference" "#PWR052" (at 39.37 82.55 0) (hide yes) (show_name no) (do_not_autoplace no) (effects (font (size 1.27 1.27))))
  (property "Value" "GND" (at 39.37 81.28 0) (show_name no) (do_not_autoplace no) (effects (font (size 1.27 1.27))))
  (property "Footprint" "" (at 39.37 76.2 0) (hide yes) (show_name no) (do_not_autoplace no) (effects (font (size 1.27 1.27))))
  (property "Datasheet" "" (at 39.37 76.2 0) (hide yes) (show_name no) (do_not_autoplace no) (effects (font (size 1.27 1.27))))
  (property "Description" "Power symbol creates a global label with name \"GND\" , ground" (at 39.37 76.2 0) (hide yes) (show_name no) (do_not_autoplace no) (effects (font (size 1.27 1.27))))
  (pin "1"))
 (symbol
  (lib_id "power:GND")
  (at 177.8 40.64 0)
  (unit 1)
  (body_style 1)
  (exclude_from_sim no)
  (in_bom yes)
  (on_board yes)
  (in_pos_files yes)
  (dnp no)
  (fields_autoplaced yes)
  (property "Reference" "#PWR058" (at 177.8 46.99 0) (hide yes) (show_name no) (do_not_autoplace no) (effects (font (size 1.27 1.27))))
  (property "Value" "GND" (at 177.8 45.72 0) (show_name no) (do_not_autoplace no) (effects (font (size 1.27 1.27))))
  (property "Footprint" "" (at 177.8 40.64 0) (hide yes) (show_name no) (do_not_autoplace no) (effects (font (size 1.27 1.27))))
  (property "Datasheet" "" (at 177.8 40.64 0) (hide yes) (show_name no) (do_not_autoplace no) (effects (font (size 1.27 1.27))))
  (property "Description" "Power symbol creates a global label with name \"GND\" , ground" (at 177.8 40.64 0) (hide yes) (show_name no) (do_not_autoplace no) (effects (font (size 1.27 1.27))))
  (pin "1"))
 (symbol
  (lib_id "Device:R")
  (at 39.37 71.12 0)
  (mirror y)
  (unit 1)
  (body_style 1)
  (exclude_from_sim no)
  (in_bom yes)
  (on_board yes)
  (in_pos_files yes)
  (dnp no)
  (fields_autoplaced yes)
  (property "Reference" "R24" (at 36.83 69.8499 0) (show_name no) (do_not_autoplace no) (effects (font (size 1.27 1.27)) (justify left)))
  (property "Value" "1k" (at 36.83 72.3899 0) (show_name no) (do_not_autoplace no) (effects (font (size 1.27 1.27)) (justify left)))
  (property "Footprint" "Resistor_SMD:R_0805_2012Metric_Pad1.20x1.40mm_HandSolder" (at 41.148 71.12 90) (hide yes) (show_name no) (do_not_autoplace no) (effects (font (size 1.27 1.27))))
  (property "Datasheet" "" (at 39.37 71.12 0) (hide yes) (show_name no) (do_not_autoplace no) (effects (font (size 1.27 1.27))))
  (property "Description" "Resistor" (at 39.37 71.12 0) (hide yes) (show_name no) (do_not_autoplace no) (effects (font (size 1.27 1.27))))
  (property "Sim.Type" "" (at 39.37 71.12 0) (hide yes) (show_name no) (do_not_autoplace no) (effects (font (size 1.27 1.27))))
  (pin "1")
  (pin "2"))
 (symbol
  (lib_id "Comparator:LM339")
  (at 102.87 57.15 0)
  (unit 2)
  (body_style 1)
  (exclude_from_sim no)
  (in_bom yes)
  (on_board yes)
  (in_pos_files yes)
  (dnp no)
  (fields_autoplaced yes)
  (property "Reference" "U5" (at 102.87 46.99 0) (show_name no) (do_not_autoplace no) (effects (font (size 1.27 1.27))))
  (property "Value" "LM339LV-Q1" (at 102.87 49.53 0) (show_name no) (do_not_autoplace no) (effects (font (size 1.27 1.27))))
  (property "Footprint" "SN74HCS14-Q1:SOIC_S14DR_TEX" (at 101.6 54.61 0) (hide yes) (show_name no) (do_not_autoplace no) (effects (font (size 1.27 1.27))))
  (property "Datasheet" "https://www.st.com/resource/en/datasheet/lm139.pdf" (at 104.14 52.07 0) (hide yes) (show_name no) (do_not_autoplace no) (effects (font (size 1.27 1.27))))
  (property "Description" "Quad Differential Comparators, SOIC-14/TSSOP-14" (at 102.87 57.15 0) (hide yes) (show_name no) (do_not_autoplace no) (effects (font (size 1.27 1.27))))
  (property "Sim.Type" "" (at 102.87 57.15 0) (hide yes) (show_name no) (do_not_autoplace no) (effects (font (size 1.27 1.27))))
  (pin "4")
  (pin "3")
  (pin "12")
  (pin "8")
  (pin "1")
  (pin "6")
  (pin "9")
  (pin "11")
  (pin "5")
  (pin "2")
  (pin "7")
  (pin "10")
  (pin "13")
  (pin "14")))
